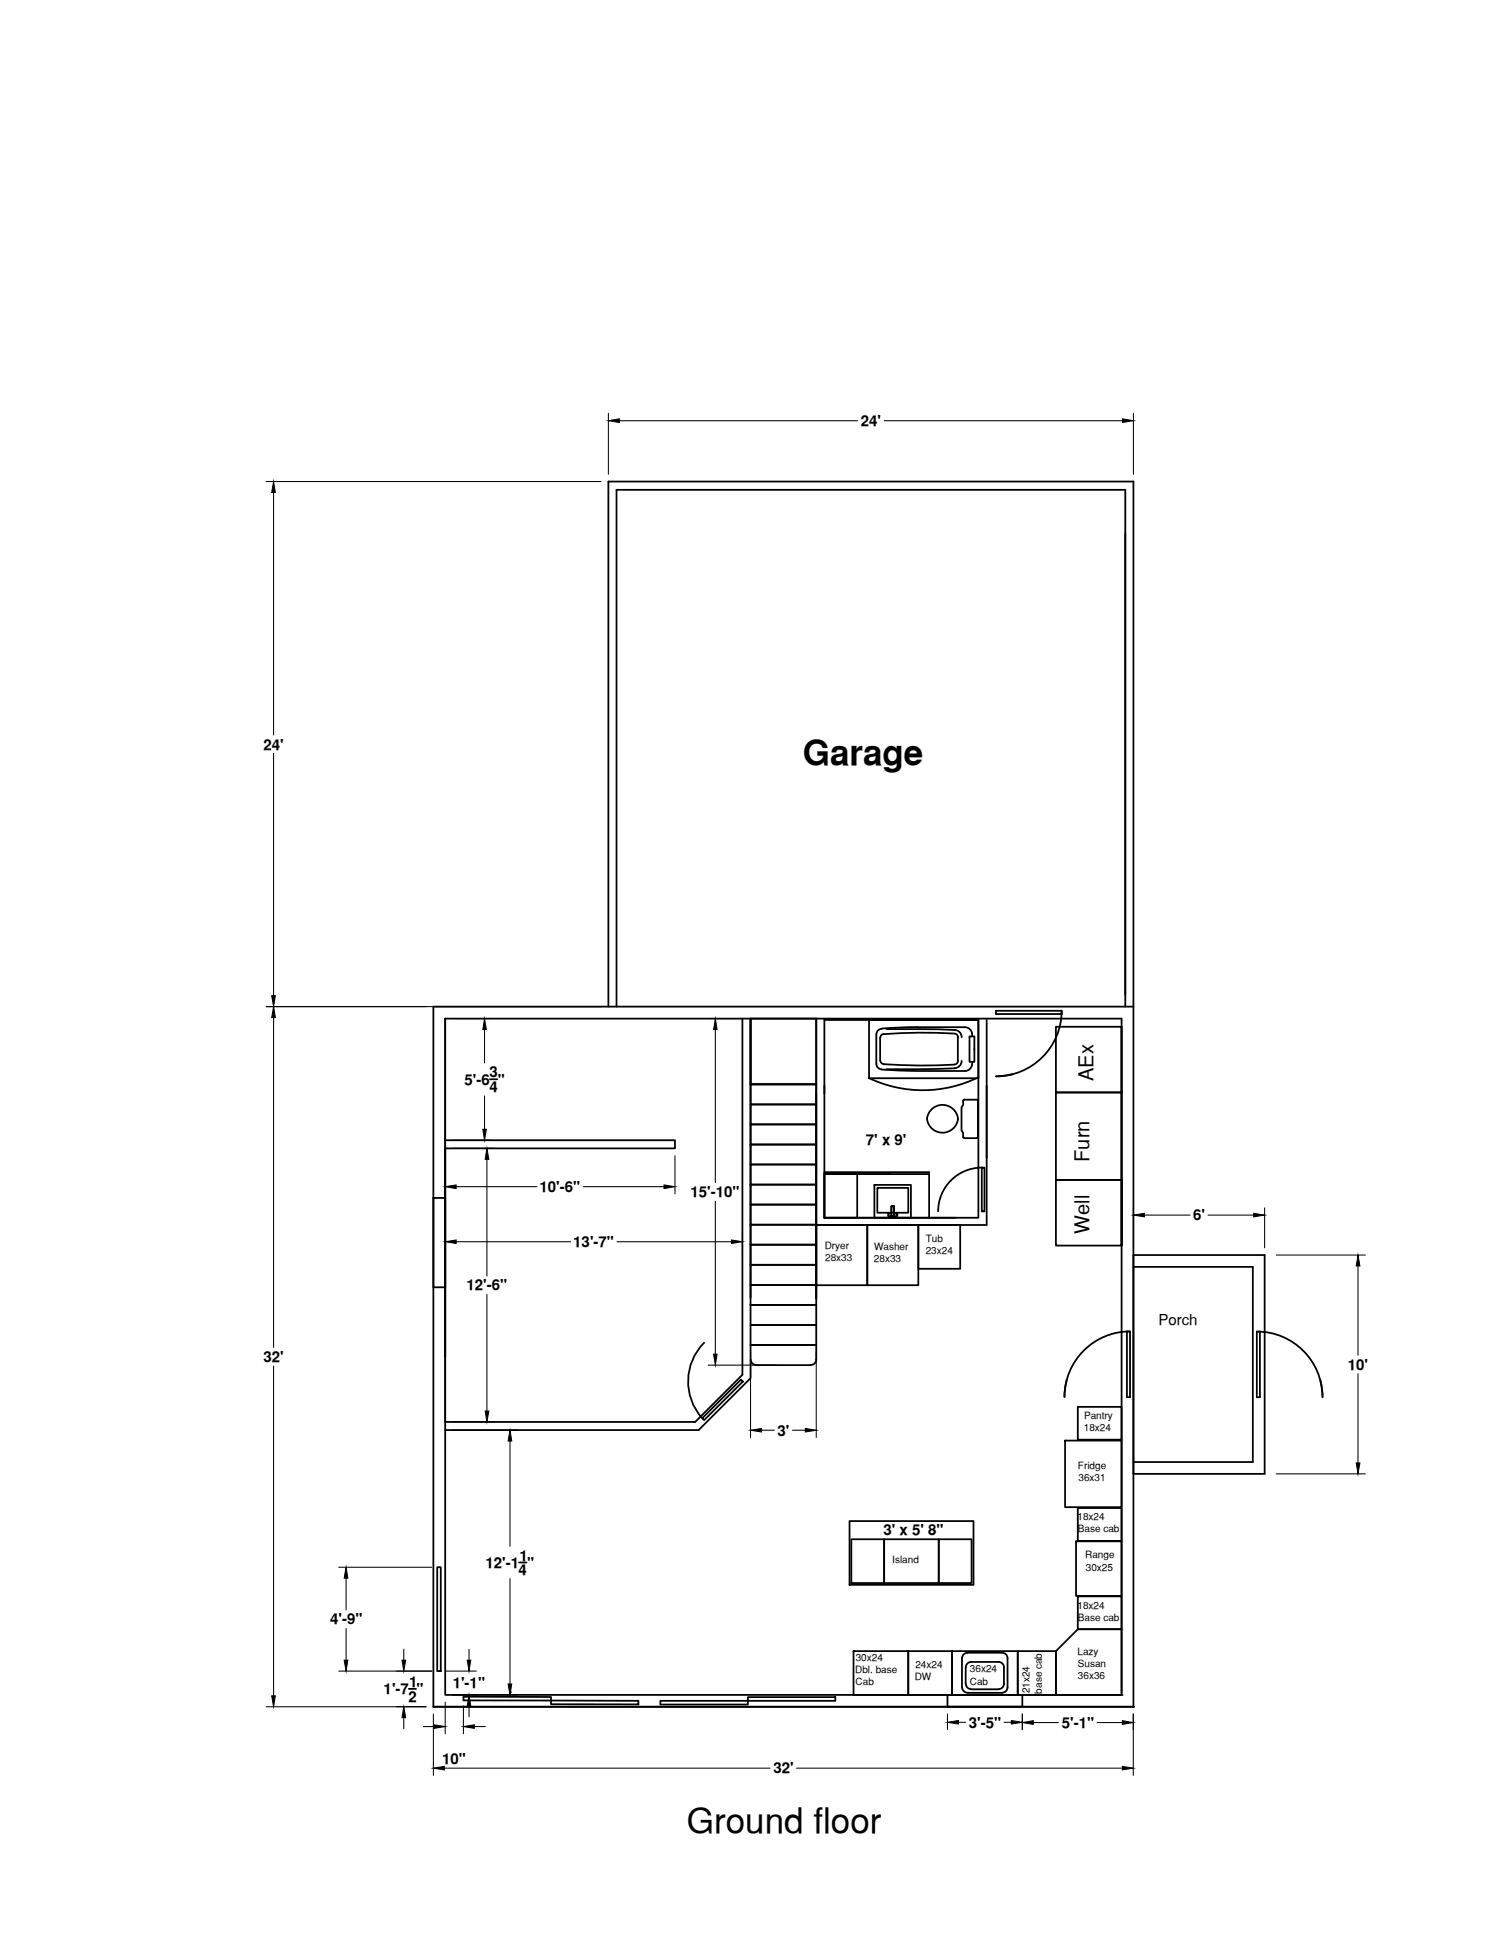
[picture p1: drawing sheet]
<svg xmlns="http://www.w3.org/2000/svg" width="216mm" height="279mm" viewBox="0 0 216 279" stroke-linecap="round" stroke-linejoin="round" font-family="sans-serif">
<!-- layer: PLAN_DE_BASE -->
<g fill="none" stroke="#000" stroke-width=".25">
<path d="M62 144v100.2M106.2 145.7v51M107.4 145.7v39.9M124.3 145.9h15.7v8.4h-15.7zM125.4 148v4.2M125.4 152.2a.77 .77 0 0 0 .7 .8M125.9 151.7l.1 .3 .4 .2M126.1 147.2a.77 .77 0 0 0-.7 .8M126.1 147.2l4.4-.3 7.5 .1a1.12 1.12 0 0 1 1.1 1.2M126.4 147.9a64.5 64.5 0 0 1 10.4 0l.3 .5M126.4 147.9l-.4 .3-.1 .2v3.3M126.8 147.2h7.2l2.6 .2"/>
<path d="M133.4 158.6a2.23 2.23 0 0 1 3.7 1.5 2.23 2.23 0 0 1-2.3 1.9 2.23 2.23 0 0 1-2.2-1.9l.2-.6zM136.6 152.8l-9.8 .2M136.6 147.3a1.05 1.05 0 0 1 1 1.1M137 148.4v3.4M137.1 151.8l-.1 .2-.4 .3a81.1 81.1 0 0 1-10.2-.1M137.6 151.8a1.05 1.05 0 0 1-1 1M138 157.3h1.7M138 157.3l-.2 .1v.7l-.2 .3v3.3l.2 .4v.6l.2 .1M138.7 148.3h.7v3.6h-.7zM139.1 152.3a1.05 1.05 0 0 1-1.1 .9h-6.8l-5.1-.2M139.1 151.9v.4M139.7 157.3l.2 .2v5.2l-.2 .1"/>
<path d="M142.5 144.6h9.4v.5h-9.4zM151.9 144.6a9.4 9.4 0 0 1-9.4 9.4l1.5-.1 .9-.2M125.1 169.5h5.2v4.7h-5.2zM127.5 173.5h-2v-3.6h4.4v3.6h-2M138 162.8h1.7M100.8 192.1a7.8 7.8 0 0 0-.3 10.8M161.2 190.5h.5v9.4h-.5zM161.7 190.5a9.4 9.4 0 0 0-9.4 9.4l.1-1.5 .2-1M179.8 190.5h.5v9.4h-.5zM179.8 190.5a9.4 9.4 0 0 1 9.4 9.4l-.1-1.5-.2-1M100.5 202.9l5.5-5.5 .3 .2-5.6 5.6z"/>
</g>
<!-- layer: 0 -->
<g fill="none" stroke="#000" stroke-width=".25">
<path d="M62 144h100.2M63.7 145.7v96.8h96.8M63.7 145.7h96.8v96.5M63.7 145.7v17.2M70.1 154.4h1M87 144v-75.1h75.2v175.3M88.2 144v-73.9h72.8v73.9M107.4 145.7v9.4h9.4v-9.4M107.4 158h9.4v2.9h-9.4zM107.4 145.7h9.4v9.4h-9.4zM107.4 155.1h9.4v2.9h-9.4zM116.8 155.1v30.7v-29.5"/>
<path d="M139.9 145.9h-22v28.3M140 145.9v28.3h-22.1M140 154.1a18 18 0 0 1-15.7 .1M141.2 145.9v29.4h-24.4M151.1 156.3h9.4v12.5h-9.4zM151.1 146.9h9.4v9.4h-9.4zM160.5 146.9v31.3v-9.4h-9.4v9.4h9.4M62 171.4h1.7v12.8h-1.7zM63.7 163.1h32.9v1.2h-32.9zM107.4 178.1h9.4v2.8h-9.4zM107.4 175.2h9.4v2.9h-9.4zM107.4 172.3h9.4v2.9h-9.4z"/>
<path d="M107.4 169.5h9.4v2.8h-9.4zM107.4 166.6h9.4v2.9h-9.4zM107.4 163.7h9.4v2.9h-9.4zM107.4 160.9h9.4v2.8h-9.4zM116.8 175.3h7.3v8.6h-7.3zM117.9 168h4.7v6.2h-4.7zM124.1 175.3h7.3v8.6h-7.3zM127.3 168h-9.4v6.2h18.8M127.5 173.6h-.4v.4h1.3v-.4h-.5M127.5 172.6h.4v1.3h-.4zM127.5 172.6h.4v.9h-.4zM131.4 175.3h6v6.2h-6z"/>
<path d="M132.9 168h-15v-.3h15v6.5M140.5 167h.4v6.3h-.4zM140.5 167a6.3 6.3 0 0 0-6.3 6.3M162.2 179.5h18.7v31.4h-18.7M63.7 194.1v-29.8v39.1h35.8l6.7-6.7M107.4 180.9h9.4v2.9h-9.4zM107.4 183.8h9.4v2.9h-9.4zM107.4 189.6h9.4v2.8h-9.4zM107.4 186.7h9.4v2.9h-9.4zM107.4 194.5a.77 .77 0 0 0 .8 .8M108.2 195.3h7.8M116 195.3a.77 .77 0 0 0 .8-.8v-2.1h-9.4v4.8l-7.4 7.4h-36.3"/>
<path d="M162.2 181.2h17v28h-17M121.5 217.6h17.8v9.1h-17.8zM152.4 206.1h8.1v9.5h-8.1zM154.2 215.7h6.3v4.7h-6.3zM154.2 201.3h6.3v4.7h-6.3zM62.6 224.2h.5v14.9h-.5zM74.3 223.5h1M121.8 220.2h4.7v6.3h-4.7zM122.1 236.2h7.8v6.3h-7.8zM126.5 220.2h7.8v6.3h-7.8zM129.9 236.2h6.3v6.3h-6.3zM134.3 220.2h4.7v6.3h-4.7z"/>
<path d="M136.2 236.2h9.4v6.3h-9.4zM143.4 236.4h-5a.81 .81 0 0 0-.8 .8l.1 4.2a.77 .77 0 0 0 .7 .8M143.4 236.4a.77 .77 0 0 1 .8 .8v4.2a.77 .77 0 0 1-.8 .8M145.6 236.2h5.5v6.3h-5.5zM151.1 236.2l3.1-3.1h6.3v9.4h-9.4zM154 220.5h6.5v7.8h-6.5zM154.2 228.4h6.3v4.7h-6.3zM58.5 241.6h1M62 244.2h100.2zM66.3 242.7l12.5 .1v.5h-12.5zM73 242.1h.1M78.8 243.3h12.5v.5h-12.5z"/>
<path d="M94.5 243.3h12.5v.6h-12.5zM107 242.8h12.5v.5h-12.5zM135.6 242.5h10.7v1.7h-10.7zM138.2 240.9v-2.4a.77 .77 0 0 1 .7-.7h4a.77 .77 0 0 1 .7 .7v2.4M138.2 240.9a.77 .77 0 0 0 .8 .8M138.4 242.2h5M138.9 241.7h4M143.6 240.9a.77 .77 0 0 1-.7 .8M160.5 242.5h.1M162.1 244.2h.1"/>
</g>
<g fill="none" stroke="#000" stroke-width=".15">
<path d="M87 59.1v8.8M162.2 59.1v8.8M38.1 68.9h47.9M39.1 70.5v34.6M88.6 60.2h34.1M126.5 60.2h34.1M39.1 107.8v34.6M38.1 144h47.9M39.1 145.6v47.2M64.7 145.7h5.7M69.3 147.3v4.8M69.3 156.8v4.8"/>
<path d="M101.3 145.7h5M102.3 147.3v21.9M63.7 165.3v5.5M63.7 176.6v2.8M64.7 164.3h6M64.7 163.1h5.7M65.3 177.6h16.3M65.3 169.8h11.5M69.7 165.9v16.6M83.4 169.8h11.6M88.3 177.6h16.4M96.6 165.3v5.5"/>
<path d="M102.3 171.8v21.9M106.2 176.6v2.8M162.2 172.8v5.7M163.7 173.8h6.6M172.8 173.8h6.6M180.9 172.8v5.7M182.6 179.5h12.8M39.1 195.4v47.2M69.7 185.2v16.7M101.3 195.3h9.7M107.4 193.5v12.1M116.8 193.5v12.1"/>
<path d="M194.3 181.1v12.8M194.3 196.5v12.8M64.7 204.6h9.3M64.7 203.4h6M73 206.2v15M109 204.6h1.8M113.4 204.6h1.8M182.6 210.9h12.8M48.5 239.1h13.3M48.5 224.2h13.3M49.5 225.8v4.5M49.5 233v4.5"/>
<path d="M57.8 235.9v1.6M63.8 239.1h4.3M67.1 235.9v1.6M73 225.8v15.1M38.1 244.2h22.9M57.8 245.7v1.6M60.6 247h1.5M62 245.2v8.8M63.6 253h46.6M63.7 243.5v4.5M64.7 242.5h9.3M66.3 244v4"/>
<path d="M67.1 244v1.6M67.9 247h1.5M114 253h46.6M135.6 245.2v2.2M137.1 246.4h1.1M143.7 246.4h1M146.3 245.2v2.3M147.8 246.4h3.6M157 246.4h3.6M162.1 245.2v8.8"/>
</g>
<g fill="#000" stroke="#000" stroke-width=".14">
<path d="M87 60.2l1.6-.3v.5zM160.6 59.9l1.6 .3-1.6 .2zM39.1 68.9l.3 1.6h-.5zM39.1 144l.3 1.6h-.5zM38.9 142.4h.5l-.3 1.6zM69.3 145.7l.3 1.6h-.5zM102.3 145.7l.3 1.6h-.5zM63.7 177.6l1.6-.2v.5zM63.7 169.8l1.6-.3v.5zM69.1 161.6h.5l-.3 1.5zM69.7 164.3l.2 1.6h-.5zM95 169.5l1.6 .3-1.6 .2z"/>
<path d="M104.7 177.4l1.5 .2-1.5 .3zM162.2 173.8l1.5-.2v.5zM179.4 173.6l1.5 .2-1.5 .3zM102.1 193.7h.5l-.3 1.6zM194.3 179.5l.3 1.6h-.6zM69.4 201.9h.5l-.2 1.5zM73 204.6l.2 1.6h-.5zM107.4 204.6l1.6-.2v.5zM115.2 204.4l1.6 .2-1.6 .3zM194 209.3h.6l-.3 1.6zM49.2 237.5h.6l-.3 1.6zM49.5 224.2l.3 1.6h-.6z"/>
<path d="M57.5 237.5h.5l-.2 1.6zM66.9 237.5h.5l-.3 1.6zM38.9 242.6h.5l-.3 1.6zM57.8 244.2l.2 1.5h-.5zM62.1 246.8l1.6 .2-1.6 .3zM62 253l1.6-.3v.5zM67.1 242.5l.3 1.5h-.5zM66.3 247l1.6-.2v.5zM72.7 240.9h.5l-.2 1.6zM135.6 246.4l1.5-.3v.5zM144.7 246.1l1.6 .3-1.6 .2zM146.3 246.4l1.5-.2v.5z"/>
<path d="M160.6 252.7l1.5 .3-1.5 .2zM160.6 246.2l1.5 .2-1.5 .3z"/>
</g>
<g font-size="5">
<text x="114.9" y="109.5">Garage</text>
<text x="98.3" y="262.2">Ground floor</text>
</g>
<g font-size="2.9">
<text x="156.4" y="154.6" transform="rotate(-90 156.4 154.6)">AEx</text>
<text x="155.8" y="166.2" transform="rotate(-90 155.8 166.2)">Furn</text>
<text x="155.8" y="176.5" transform="rotate(-90 155.8 176.5)">Well</text>
</g>
<g font-size="2.1">
<text x="123.2" y="61">24'</text>
<text x="37.7" y="107.2">24'</text>
<text x="66.5" y="155.2">5'-6 &quot;</text>
<text x="70" y="154.1">3</text>
<text x="70" y="156.2">4</text>
<text x="123.9" y="163.9">7' x 9'</text>
<text x="77.2" y="170.5">10'-6&quot;</text>
<text x="98.8" y="171.3">15'-10&quot;</text>
<text x="82" y="178.4">13'-7&quot;</text>
<text x="170.7" y="174.6">6'</text>
<text x="66.7" y="184.6">12'-6&quot;</text>
<text x="165.7" y="189.6">Porch</text>
<text x="37.7" y="194.9">32'</text>
<text x="192.8" y="196">10'</text>
<text x="111.3" y="205.4">3'</text>
<text x="126.4" y="219.7">3' x 5' 8&quot;</text>
<text x="69.5" y="224.3">12'-1 &quot;</text>
<text x="74.2" y="225.3">4</text>
<text x="74.3" y="223.3">1</text>
<text x="47.2" y="232.4">4'-9&quot;</text>
<text x="54.9" y="242.4">1'-7 &quot;</text>
<text x="58.4" y="243.4">2</text>
<text x="58.5" y="241.4">1</text>
<text x="64.8" y="241.5">1'-1&quot;</text>
<text x="138.6" y="247.2">3'-5&quot;</text>
<text x="151.9" y="247.2">5'-1&quot;</text>
<text x="63.3" y="252.3">10&quot;</text>
<text x="110.6" y="253.7">32'</text>
</g>
<g font-size="1.4">
<text x="118" y="178.6">Dryer</text>
<text x="125.1" y="178.8">Washer</text>
<text x="132.4" y="179.4">23x24</text>
<text x="132.5" y="177.7">Tub</text>
<text x="118.1" y="180.4">28x33</text>
<text x="125" y="180.5">28x33</text>
<text x="155.1" y="202.9">Pantry</text>
<text x="155.1" y="204.7">18x24</text>
<text x="154.2" y="210.1">Fridge</text>
<text x="154.3" y="211.9">36x31</text>
<text x="154.2" y="217.5">18x24</text>
<text x="154.2" y="219.2">Base cab</text>
<text x="127.7" y="223.6">Island</text>
<text x="155.3" y="222.9">Range</text>
<text x="155.3" y="224.7">30x25</text>
<text x="154.2" y="230.1">18x24</text>
<text x="154.2" y="231.9">Base cab</text>
<text x="122.4" y="239.3">Dbl. base</text>
<text x="122.4" y="237.6">30x24</text>
<text x="131" y="238.6">24x24</text>
<text x="138.8" y="239.2">36x24</text>
<text x="154.2" y="236.7">Lazy</text>
<text x="154.2" y="238.5">Susan</text>
<text x="122.4" y="241.1">Cab</text>
<text x="130.9" y="240.4">DW</text>
<text x="138.8" y="241">Cab</text>
<text x="147.3" y="242.3" transform="rotate(-90 147.3 242.3)">21x24</text>
<text x="149" y="242.3" transform="rotate(-90 149 242.3)">base cab</text>
<text x="154.2" y="240.2">36x36</text>
</g>
</svg>
